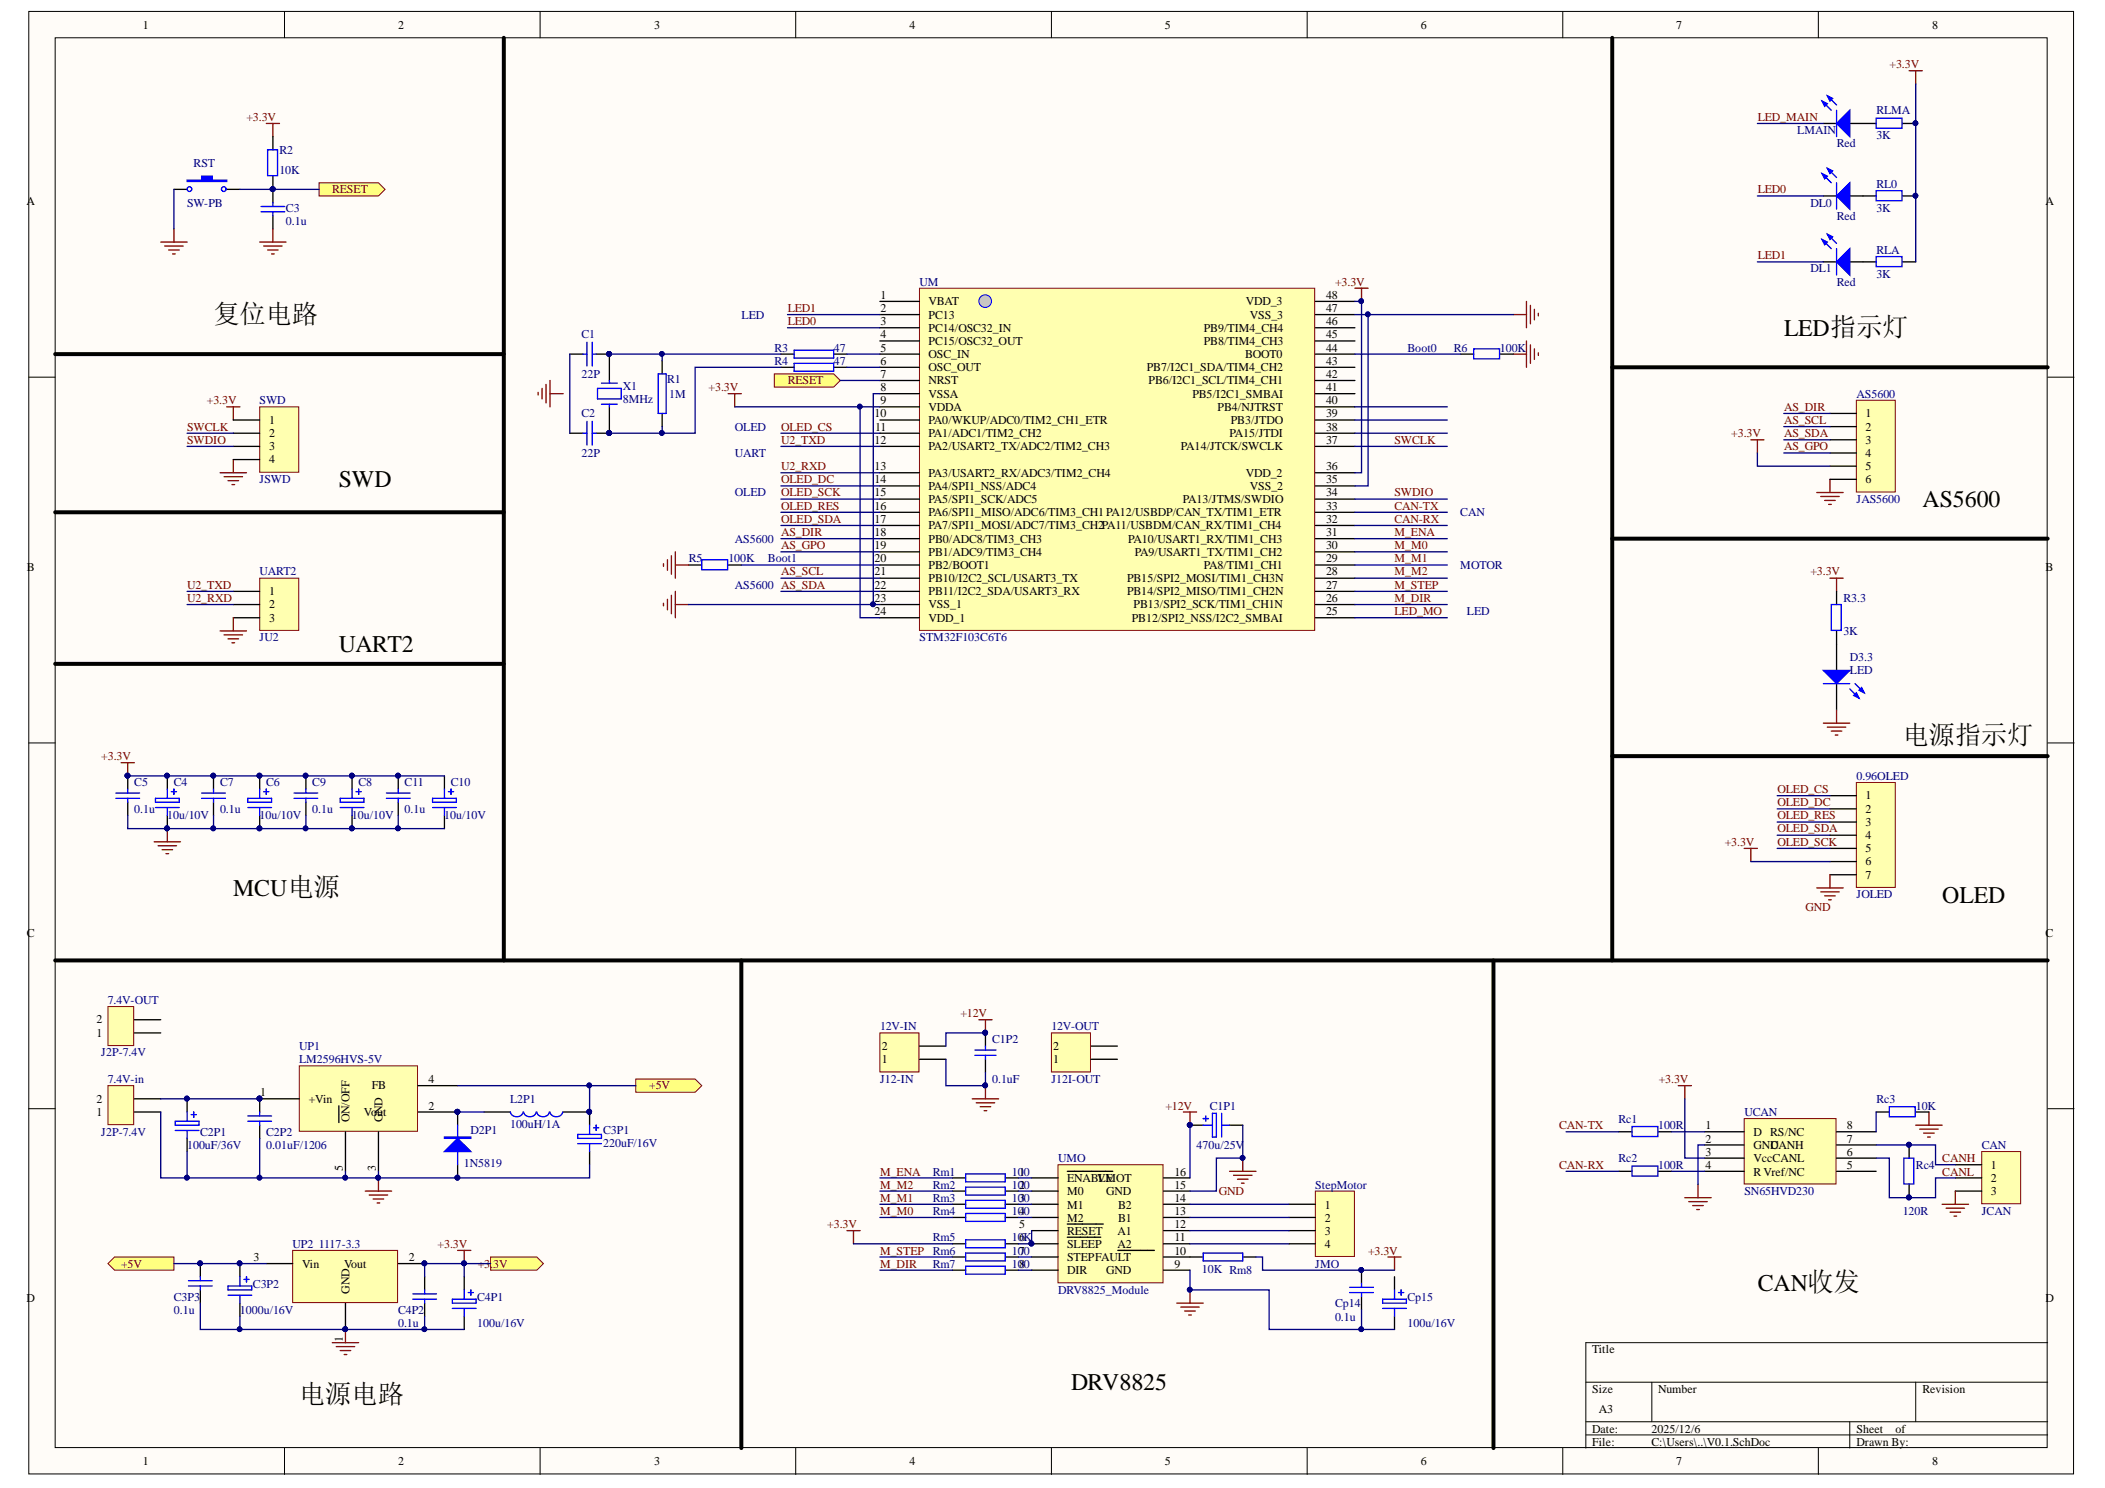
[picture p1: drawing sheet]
# Altium project step_moter.PrjPcb
3 sheets, 135 parts. Net scope: flat (ports and power ports of the same name join across sheets).
Board files: V0.0.PcbDoc, V0.1.PcbDoc, ZJ-20251206.PcbDoc
Sheets:
  Sheet1.SchDoc
  V0.0.SchDoc
  V0.1.SchDoc

## Sheet Sheet1.SchDoc
size A4

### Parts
(Parts that share a designator on the sheet are numbered #1, #2 ... from top to bottom, then left to right.)
*#1  STM32F103C8T6
*#2  DRV8825_Module
Cpm?  470u/16V
JM-Z?  Motor-YL  [HDR1X4]
P?#1  0.96OLED  [HDR1X7]
P?#2  UART-USB  [HDR1X4]
P?#3  CAN  [HDR1X4]
Rm?  10K

### Ports
CRX (in), CRX (out), CTX (in), CTX (out), M0 (out), M1 (out), M2 (out), M_Dir (in), M_Dir (out), M_Ena (in), M_Ena (out), M_Sleep (in), M_Sleep (out), M_Step (in), M_Step (out), MotFault (out), OLED_CS (in), OLED_CS (out), OLED_D0 (in), OLED_D0 (out), OLED_D1 (in), OLED_D1 (out), OLED_DC (in), OLED_DC (out), OLED_RES (in), OLED_RES (out), SW (in), UART_RXD (in), UART_RXD (out), UART_TXD (in), UART_TXD (out), VRx (in), VRy (in)

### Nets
+5V: Rm?.1
+12V: *#2.16(VMOT)
VCC +3.3V: *#2.5(~{RESET}) P?#1.2 P?#3.1
GND: P?#1.1 P?#3.2
Vcc_+3.3V: P?#2.1
Net*#1_2: *#1.2(PC13) ; port SW
Net*#1_10: *#1.10(PA0/WKUP/ADC0/TIM2_CH1_ETR) ; port VRx
Net*#1_11: *#1.11(PA1/ADC1/TIM2_CH2) ; port VRy
Net*#1_12: *#1.12(PA2/USART2_TX/ADC2/TIM2_CH3) P?#2.3 ; port UART_TXD
Net*#1_13: *#1.13(PA3/USART2_RX/ADC3/TIM2_CH4) P?#2.2 ; port UART_RXD
Net*#1_14: *#1.14(PA4/SPI1_NSS/ADC4) P?#1.7 ; port OLED_CS
Net*#1_15: *#1.15(PA5/SPI1_SCK/ADC5) P?#1.3 ; port OLED_D0
Net*#1_17: *#1.17(PA7/SPI1_MOSI/ADC7/TIM3_CH2) P?#1.4 ; port OLED_D1
Net*#1_18: *#1.18(PB0/ADC8/TIM3_CH3) P?#1.6 ; port OLED_DC
Net*#1_19: *#1.19(PB1/ADC9/TIM3_CH4) P?#1.5 ; port OLED_RES
Net*#1_25: *#1.25(PB12/SPI2_NSS/I2C2_SMBAI) *#2.1(~{ENABLE}) ; port M_Ena
Net*#1_26: *#1.26(PB13/SPI2_SCK/TIM1_CH1N) *#2.6(~{SLEEP}) ; port M_Sleep
Net*#1_27: *#1.27(PB14/SPI2_MISO/TIM1_CH2N) *#2.7(STEP) ; port M_Step
Net*#1_28: *#1.28(PB15/SPI2_MOSI/TIM1_CH3N) *#2.8(DIR) ; port M_Dir
Net*#1_29: *#1.29(PA8/TIM1_CH1) *#2.4(M2) ; port M0
Net*#1_30: *#1.30(PA9/USART1_TX/TIM1_CH2) *#2.3(M1) ; port M1
Net*#1_31: *#1.31(PA10/USART1_RX/TIM1_CH3) *#2.2(M0) ; port M2
Net*#1_32: *#1.32(PA11/USBDM/CAN_RX/TIM1_CH4) P?#3.4 ; port CRX
Net*#1_33: *#1.33(PA12/USBDP/CAN_TX/TIM1_ETR) P?#3.3 ; port CTX
Net*#2_11: *#2.11(A2) JM-Z?.4
Net*#2_12: *#2.12(A1) JM-Z?.3
Net*#2_13: *#2.13(B1) JM-Z?.2
Net*#2_14: *#2.14(B2) JM-Z?.1

Not connected (* = marked no-connect by the designer): *#1 1(VBAT) 3(PC14/OSC32_IN) 4(PC15/OSC32_OUT) 5(OSC_IN) 6(OSC_OUT) 7(NRST) 8(VSSA) 9(VDDA) 16(PA6/SPI1_MISO/ADC6/TIM3_CH1) 20(PB2/BOOT1) 21(PB10/I2C2_SCL/USART3_TX) 22(PB11/I2C2_SDA/USART3_RX) 23(VSS_1) 24(VDD_1) 34(PA13/JTMS/SWDIO) 35(VSS_2) 36(VDD_2) 37(PA14/JTCK/SWCLK) 38(PA15/JTDI) 39(PB3/JTDO) 40(PB4/NJTRST) 41(PB5/I2C1_SMBAI) 42(PB6/I2C1_SCL/TIM4_CH1) 43(PB7/I2C1_SDA/TIM4_CH2) 44(BOOT0) 45(PB8/TIM4_CH3) 46(PB9/TIM4_CH4) 47(VSS_3) 48(VDD_3); *#2 9(GND) 10(~{FAULT}) 15(GND); Cpm? 1 2; P?#2 4; Rm? 2

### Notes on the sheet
- Labels drawn without touching a wire or pin: GND

## Sheet V0.0.SchDoc
size A4

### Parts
(Parts that share a designator on the sheet are numbered #1, #2 ... from top to bottom, then left to right.)
C1#1  22P
C2#1  22P
C3#1  0.1u
C4#1  10u/10V
C5#1  0.1u
C6#1  10u/10V
C7#1  0.1u
Cc1  0.1u
Cc2  10u/10V
Cm1  470u/16V
CP1  100uF/36V
CP2  220uF/16V
CP3  0.01uF/1206
Cp4  0.1u
Cp5  1000u/16V
Cp6  0.1u
Cp7  100u/16V
Cp14#1  0.1u
Cp15#1  100u/16V
DP1  1N5819
JL1  0.96LCD  [HDR1X7]
JP1  CON2
JU1  UART-USB  [HDR1X4]
LCAN  Red  [LED-0]
LM  Red  [LED-0]
LMAIN#1  Red  [LED-0]
LP1  100uH/1A
LU  Red  [LED-0]
M1  Motor  [HDR1X4]
P?#4  SWD  [HDR1X4]
R1#1  1M
R2#1  10K
R3#1  47
R4#1  47
R5#1  100K
R6#1  100K
Rc1#1  100
Rc2#1  100
Rc3#1  10K
Rc4#1  120
RLCAN  value 3K  [AXIAL-0.4]  (hidden comment: Res2)
RLM  value 3K  [AXIAL-0.4]  (hidden comment: Res2)
RLU  value 3K  [AXIAL-0.4]  (hidden comment: Res2)
Rm1#1  100
Rm2#1  100
Rm3#1  100
Rm4#1  100
Rm5#1  10K
Rm6#1  100
Rm7#1  100
Rm8#1  10K
RMAIN  value 3K  [AXIAL-0.4]  (hidden comment: Res2)
RST?  SW-PB  [SPST-2]
VC  SN65HVD230
VC1  CAN  [HDR1X2]
VM  DRV8825_Module
VP1  LM2596HVS-5V
VP2  1117-3.3
VS  STM32F103C8T6
X?  8MHz

### Ports
+3.3V, +5V (out), CRX (in), CRX (out), CTX (in), CTX (out), LCD_CS (in), LCD_CS (out), LCD_D0 (in), LCD_D0 (out), LCD_D1 (in), LCD_D1 (out), LCD_DC (in), LCD_DC (out), LCD_RES (in), LCD_RES (out), M0 (out), M1 (out), M2 (out), M_Dir (in), M_Dir (out), M_Ena (in), M_Ena (out), M_Step (in), M_Step (out), RESET, SWCLK (in), SWCLK (out), SWDIO (in), SWDIO (out), U2_RXD (in), U2_RXD (out), U2_TXD (in), U2_TXD (out)

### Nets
+3.3V: C4#1.1 C5#1.1 C6#1.1 C7#1.1 Cc1.1 Cc2.1 CP2.1 Cp4.1 Cp5.1 Cp6.1 Cp7.1 Cp14#1.1 LP1.1 P?#4.1 R2#1.2 RLCAN.1 RLM.1 Rm8#1.1 RMAIN.1 VC.3(Vcc) VP1.4(FB) VP2.2(Vout) VP2.3(Vin) VS.9(VDDA) VS.24(VDD_1) VS.36(VDD_2) VS.48(VDD_3) ; port +3.3V, port +5V  [also labelled TP1]
+12V: Cm1.1 VM.16(VMOT)
GND: C1#1.1 C2#1.1 C3#1.1 C4#1.2 C5#1.2 C6#1.2 C7#1.2 Cc1.2 Cc2.2 Cm1.2 Cp4.2 Cp5.2 Cp6.2 Cp7.2 JL1.1 P?#4.4 R5#1.2 R6#1.1 Rc3#1.2 RST?.1 VC.2(GND) VM.15(GND) VP2.1(GND) VS.8(VSSA) VS.23(VSS_1) VS.35(VSS_2) VS.47(VSS_3)
NetCp14#1_2: Cp14#1.2 Cp15#1.2 VM.9(GND)
VCC: CP1.2 CP2.2 CP3.2 DP1.1(A) JP1.1 RLU.2 VP1.3(GND) VP1.5(~{ON}/OFF)
VCC +3.3V: JL1.2 Rm5#1.1
Net*#1_25: Rm1#1.1 VS.30(PA9/USART1_TX/TIM1_CH2) ; port M_Ena
Net*#1_27: Rm6#1.1 VS.26(PB13/SPI2_SCK/TIM1_CH1N) ; port M_Step
Net*#1_28: Rm7#1.1 VS.25(PB12/SPI2_NSS/I2C2_SMBAI) ; port M_Dir
Net*#1_29: Rm4#1.1 VS.29(PA8/TIM1_CH1) ; port M0
Net*#1_30: Rm3#1.1 VS.28(PB15/SPI2_MOSI/TIM1_CH3N) ; port M1
Net*#1_31: Rm2#1.1 VS.27(PB14/SPI2_MISO/TIM1_CH2N) ; port M2
Net*#1_32: Rc2#1.1 VS.32(PA11/USBDM/CAN_RX/TIM1_CH4) ; port CRX
Net*#1_33: Rc1#1.1 VS.33(PA12/USBDP/CAN_TX/TIM1_ETR) ; port CTX
NetC1#1_2: C1#1.2 R1#1.2 R3#1.2 X?.1
NetC2#1_2: C2#1.2 R1#1.1 R4#1.2 X?.2
NetC3#1_2: C3#1.2 R2#1.1 RST?.2 VS.7(NRST) ; port RESET
NetCP1_1: CP1.1 CP3.1 JP1.2 VP1.1(+Vin)
NetDP1_2: DP1.2(K) LP1.2 VP1.2(Vout)
NetJL1_3: JL1.3 VS.15(PA5/SPI1_SCK/ADC5) ; port LCD_D0
NetJL1_4: JL1.4 VS.17(PA7/SPI1_MOSI/ADC7/TIM3_CH2) ; port LCD_D1
NetJL1_5: JL1.5 VS.2(PC13) ; port LCD_RES
NetJL1_6: JL1.6 VS.3(PC14/OSC32_IN) ; port LCD_DC
NetJL1_7: JL1.7 VS.14(PA4/SPI1_NSS/ADC4) ; port LCD_CS
NetJU1_2: JU1.2 VS.13(PA3/USART2_RX/ADC3/TIM2_CH4) ; port U2_RXD
NetJU1_3: JU1.3 VS.12(PA2/USART2_TX/ADC2/TIM2_CH3) ; port U2_TXD
NetLCAN_1: LCAN.1(A) RLCAN.2
NetLCAN_2: LCAN.2(K) VS.42(PB6/I2C1_SCL/TIM4_CH1)
NetLM_1: LM.1(A) RLM.2
NetLM_2: LM.2(K) VS.31(PA10/USART1_RX/TIM1_CH3)
NetLMAIN#1_1: LMAIN#1.1(A) RMAIN.2
NetLMAIN#1_2: LMAIN#1.2(K) VS.43(PB7/I2C1_SDA/TIM4_CH2)
NetLU_1: LU.1(A) RLU.1
NetLU_2: LU.2(K) VS.11(PA1/ADC1/TIM2_CH2)
NetM1_1: M1.1 VM.14(B2)
NetM1_2: M1.2 VM.13(B1)
NetM1_3: M1.3 VM.12(A1)
NetM1_4: M1.4 VM.11(A2)
NetP?#4_2: P?#4.2 VS.34(PA13/JTMS/SWDIO) ; port SWDIO
NetP?#4_3: P?#4.3 VS.37(PA14/JTCK/SWCLK) ; port SWCLK
NetR3#1_1: R3#1.1 VS.5(OSC_IN)
NetR4#1_1: R4#1.1 VS.6(OSC_OUT)
NetR5#1_1: R5#1.1 VS.20(PB2/BOOT1)
NetR6#1_2: R6#1.2 VS.44(BOOT0)
NetRc1#1_2: Rc1#1.2 VC.1(D)
NetRc2#1_2: Rc2#1.2 VC.4(R)
NetRc3#1_1: Rc3#1.1 VC.8(RS/NC)
NetRc4#1_1: Rc4#1.1 VC.7(CANH) VC1.1
NetRc4#1_2: Rc4#1.2 VC.6(CANL) VC1.2
NetRm1#1_2: Rm1#1.2 VM.1(~{ENABLE})
NetRm2#1_2: Rm2#1.2 VM.2(M0)
NetRm3#1_2: Rm3#1.2 VM.3(M1)
NetRm4#1_2: Rm4#1.2 VM.4(M2)
NetRm5#1_2: Rm5#1.2 VM.5(~{RESET}) VM.6(~{SLEEP})
NetRm6#1_2: Rm6#1.2 VM.7(STEP)
NetRm7#1_2: Rm7#1.2 VM.8(DIR)
NetRm8#1_2: Rm8#1.2 VM.10(~{FAULT})

Not connected (* = marked no-connect by the designer): Cp15#1 1; JU1 1 4; VC 5(Vref/NC); VS 1(VBAT) 4(PC15/OSC32_OUT) 10(PA0/WKUP/ADC0/TIM2_CH1_ETR) 16(PA6/SPI1_MISO/ADC6/TIM3_CH1) 18(PB0/ADC8/TIM3_CH3) 19(PB1/ADC9/TIM3_CH4) 21(PB10/I2C2_SCL/USART3_TX) 22(PB11/I2C2_SDA/USART3_RX) 38(PA15/JTDI) 39(PB3/JTDO) 40(PB4/NJTRST) 41(PB5/I2C1_SMBAI) 45(PB8/TIM4_CH3) 46(PB9/TIM4_CH4)

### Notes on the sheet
- (near R5#1) Boot1
- 11.4V
- Labels drawn without touching a wire or pin: GND, Vcc_+3.3V

## Sheet V0.1.SchDoc
size A3

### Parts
(Parts that share a designator on the sheet are numbered #1, #2 ... from top to bottom, then left to right.)
0.96OLED  JOLED  [HDR1X7]
7.4V-in  J2P-7.4V
7.4V-OUT  J2P-7.4V
12V-IN  J12-IN  [HDR1X2]
12V-OUT  J12I-OUT  [HDR1X2]
AS5600  JAS5600  [HDR1X6]
C1#2  22P
C1P1  470u/25V
C1P2  value 0.1uF  [C1206]  (hidden comment: Cap Semi)
C2#2  22P
C2P1  100uF/36V
C2P2  0.01uF/1206
C3#2  0.1u
C3P1  220uF/16V
C3P2  1000u/16V
C3P3  0.1u
C4#2  10u/10V
C4P1  100u/16V
C4P2  0.1u
C5#2  0.1u
C6#2  10u/10V
C7#2  0.1u
C8  10u/10V
C9  0.1u
C10  10u/10V
C11  0.1u
CAN  JCAN  [HDR1X3]
Cp14#2  0.1u
Cp15#2  100u/16V
D2P1  1N5819
D3.3  LED  [3.2X1.6X1.1]
DL0  Red  [LED-0]
DL1  Red  [LED-0]
L2P1  100uH/1A
LMAIN#2  Red  [LED-0]
R1#2  1M
R2#2  10K  [AXIAL-0.4]
R3#2  47
R3.3  value 3K  [AXIAL-0.4]  (hidden comment: Res2)
R4#2  47
R5#2  value 100K  [AXIAL-0.4]  (hidden comment: Res2)
R6#2  value 100K  [AXIAL-0.4]  (hidden comment: Res2)
Rc1#2  value 100R  [AXIAL-0.4]  (hidden comment: Res2)
Rc2#2  value 100R  [AXIAL-0.4]  (hidden comment: Res2)
Rc3#2  value 10K  [AXIAL-0.4]  (hidden comment: Res2)
Rc4#2  value 120R  [AXIAL-0.4]  (hidden comment: Res2)
RL0  value 3K  [AXIAL-0.4]  (hidden comment: Res2)
RLA  value 3K  [AXIAL-0.4]  (hidden comment: Res2)
RLMA  value 3K  [AXIAL-0.4]  (hidden comment: Res2)
Rm1#2  100
Rm2#2  100
Rm3#2  100
Rm4#2  100
Rm5#2  10K
Rm6#2  100
Rm7#2  100
Rm8#2  10K
RST  SW-PB  [SPST-2]
StepMotor  JMO  [HDR1X4]
SWD  JSWD  [HDR1X4]
UART2  JU2  [HDR1X3]
UCAN  SN65HVD230
UM  STM32F103C6T6
UMO  DRV8825_Module
UP1  LM2596HVS-5V
UP2  1117-3.3
X1  8MHz

### Ports
+3.3V, +5V (out), RESET (in), RESET (out)

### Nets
+3.3V: 0.96OLED.6 AS5600.5 C3P1.1 C3P2.1 C3P3.1 C4#2.1 C4P1.1 C4P2.1 C5#2.2 C6#2.1 C7#2.1 C8.1 C9.1 C10.1 C11.1 Cp14#2.1 L2P1.1 R2#2.2 R3.3.2 RL0.1 RLA.1 RLMA.1 Rm5#2.1 Rm8#2.1 SWD.1 UCAN.3(Vcc) UM.9(VDDA) UM.24(VDD_1) UM.36(VDD_2) UM.48(VDD_3) UP1.4(FB) UP2.2(Vout) UP2.3(Vin) ; port +3.3V, port +5V
+12V: 12V-IN.2 C1P1.1 C1P2.2 UMO.16(VMOT)
GND: 0.96OLED.7 12V-IN.1 AS5600.6 C1P1.2 C1P2.1 C3#2.1 C3P2.2 C3P3.2 C4#2.2 C4P1.2 C4P2.2 C5#2.1 C6#2.2 C7#2.2 C8.2 C9.2 C10.2 C11.2 CAN.3 D3.3.2(K) R5#2.1 R6#2.2 Rc3#2.1 SWD.4 UART2.3 UCAN.2(GND) UM.8(VSSA) UM.23(VSS_1) UM.35(VSS_2) UM.47(VSS_3) UMO.15(GND) UP2.1(GND)
NetCp14#1_2: Cp14#2.2 Cp15#2.2 RST.1 UMO.9(GND)
VCC: 7.4V-in.1 C2P1.2 C2P2.2 C3P1.2 D2P1.1(A) UP1.3(GND) UP1.5(~{ON}/OFF)
AS_DIR: AS5600.1 UM.18(PB0/ADC8/TIM3_CH3)
AS_GPO: AS5600.4 UM.19(PB1/ADC9/TIM3_CH4)
AS_SCL: AS5600.2 UM.21(PB10/I2C2_SCL/USART3_TX)
AS_SDA: AS5600.3 UM.22(PB11/I2C2_SDA/USART3_RX)
CAN-RX: UM.32(PA11/USBDM/CAN_RX/TIM1_CH4)
CAN-TX: UM.33(PA12/USBDP/CAN_TX/TIM1_ETR)
CANH: CAN.1 Rc4#2.2 UCAN.7(CANH)
CANL: CAN.2 Rc4#2.1 UCAN.6(CANL)
LED0: DL0.2(K) UM.3(PC14/OSC32_IN)
LED1: DL1.2(K) UM.2(PC13)
LED_MAIN: LMAIN#2.2(K)
LED_MO: UM.25(PB12/SPI2_NSS/I2C2_SMBAI)
M_DIR: Rm7#2.1 UM.26(PB13/SPI2_SCK/TIM1_CH1N)
M_ENA: Rm1#2.1 UM.31(PA10/USART1_RX/TIM1_CH3)
M_M0: Rm4#2.1 UM.30(PA9/USART1_TX/TIM1_CH2)
M_M1: Rm3#2.1 UM.29(PA8/TIM1_CH1)
M_M2: Rm2#2.1 UM.28(PB15/SPI2_MOSI/TIM1_CH3N)
M_STEP: Rm6#2.1 UM.27(PB14/SPI2_MISO/TIM1_CH2N)
OLED_CS: 0.96OLED.1 UM.11(PA1/ADC1/TIM2_CH2)
OLED_DC: 0.96OLED.2 UM.14(PA4/SPI1_NSS/ADC4)
OLED_RES: 0.96OLED.3 UM.16(PA6/SPI1_MISO/ADC6/TIM3_CH1)
OLED_SCK: 0.96OLED.5 UM.15(PA5/SPI1_SCK/ADC5)
OLED_SDA: 0.96OLED.4 UM.17(PA7/SPI1_MOSI/ADC7/TIM3_CH2)
SWCLK: SWD.2 UM.37(PA14/JTCK/SWCLK)
SWDIO: SWD.3 UM.34(PA13/JTMS/SWDIO)
U2_RXD: UART2.2 UM.13(PA3/USART2_RX/ADC3/TIM2_CH4)
U2_TXD: UART2.1 UM.12(PA2/USART2_TX/ADC2/TIM2_CH3)
Net7.4V-in_2: 7.4V-in.2 C2P1.1 C2P2.1 UP1.1(+Vin)
NetC1#2_1: C1#2.1 R1#2.1 R3#2.2 X1.2
NetC1#2_2: C1#2.2 C2#2.2
NetC2#2_1: C2#2.1 R1#2.2 R4#2.2 X1.1
NetC3#1_2: C3#2.2 R2#2.1 RST.2 UM.7(NRST) ; port RESET
NetD2P1_2: D2P1.2(K) L2P1.2 UP1.2(Vout)
NetD3.3_1: D3.3.1(A) R3.3.1
NetDL0_1: DL0.1(A) RL0.2
NetDL1_1: DL1.1(A) RLA.2
NetLMAIN#2_1: LMAIN#2.1(A) RLMA.2
NetR3#2_1: R3#2.1 UM.5(OSC_IN)
NetR4#2_1: R4#2.1 UM.6(OSC_OUT)
NetR5#2_2: R5#2.2 UM.20(PB2/BOOT1)
NetR6#2_1: R6#2.1 UM.44(BOOT0)
NetRc1#2_1: Rc1#2.1 UCAN.1(D)
NetRc2#2_1: Rc2#2.1 UCAN.4(R)
NetRc3#2_2: Rc3#2.2 UCAN.8(RS/NC)
NetRm1#2_2: Rm1#2.2 UMO.1(~{ENABLE})
NetRm2#2_2: Rm2#2.2 UMO.2(M0)
NetRm3#2_2: Rm3#2.2 UMO.3(M1)
NetRm4#2_2: Rm4#2.2 UMO.4(M2)
NetRm5#2_2: Rm5#2.2 UMO.5(~{RESET}) UMO.6(~{SLEEP})
NetRm6#2_2: Rm6#2.2 UMO.7(STEP)
NetRm7#2_2: Rm7#2.2 UMO.8(DIR)
NetRm8#2_2: Rm8#2.2 UMO.10(~{FAULT})
NetStepMotor_1: StepMotor.1 UMO.14(B2)
NetStepMotor_2: StepMotor.2 UMO.13(B1)
NetStepMotor_3: StepMotor.3 UMO.12(A1)
NetStepMotor_4: StepMotor.4 UMO.11(A2)

Not connected (* = marked no-connect by the designer): 7.4V-OUT 1 2; 12V-OUT 1 2; Cp15#2 1; Rc1#2 2; Rc2#2 2; UCAN 5(Vref/NC); UM 1(VBAT) 4(PC15/OSC32_OUT) 10(PA0/WKUP/ADC0/TIM2_CH1_ETR) 38(PA15/JTDI) 39(PB3/JTDO) 40(PB4/NJTRST) 41(PB5/I2C1_SMBAI) 42(PB6/I2C1_SCL/TIM4_CH1) 43(PB7/I2C1_SDA/TIM4_CH2) 45(PB8/TIM4_CH3) 46(PB9/TIM4_CH4)

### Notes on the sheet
- LED
- 复位电路
- (near R6#2) Boot0
- LED指示灯
- OLED
- SWD
- UART
- AS5600
- (near R5#2) AS5600
- (near R5#2) Boot1
- CAN
- MOTOR
- UART2
- 电源指示灯
- MCU电源
- CAN收发
- 电源电路
- DRV8825
- Labels drawn without touching a wire or pin: CAN-RX, CAN-TX, GND

## Nets that join several sheets
+3.3V: V0.0 (27 pins), V0.1 (33 pins)
+12V: Sheet1 (*#2.16), V0.0 (Cm1.1 VM.16), V0.1 (12V-IN.2 C1P1.1 C1P2.2 UMO.16)
GND: V0.0 (27 pins), V0.1 (32 pins)
NetCp14#1_2: V0.0 (Cp14#1.2 Cp15#1.2 VM.9), V0.1 (Cp14#2.2 Cp15#2.2 RST.1 UMO.9)
VCC: V0.0 (8 pins), V0.1 (7 pins)
VCC +3.3V: Sheet1 (*#2.5 P?#1.2 P?#3.1), V0.0 (JL1.2 Rm5#1.1)
Net*#1_25: Sheet1 (*#1.25 *#2.1), V0.0 (Rm1#1.1 VS.30)
Net*#1_27: Sheet1 (*#1.27 *#2.7), V0.0 (Rm6#1.1 VS.26)
Net*#1_28: Sheet1 (*#1.28 *#2.8), V0.0 (Rm7#1.1 VS.25)
Net*#1_29: Sheet1 (*#1.29 *#2.4), V0.0 (Rm4#1.1 VS.29)
Net*#1_30: Sheet1 (*#1.30 *#2.3), V0.0 (Rm3#1.1 VS.28)
Net*#1_31: Sheet1 (*#1.31 *#2.2), V0.0 (Rm2#1.1 VS.27)
Net*#1_32: Sheet1 (*#1.32 P?#3.4), V0.0 (Rc2#1.1 VS.32)
Net*#1_33: Sheet1 (*#1.33 P?#3.3), V0.0 (Rc1#1.1 VS.33)
NetC3#1_2: V0.0 (C3#1.2 R2#1.1 RST?.2 VS.7), V0.1 (C3#2.2 R2#2.1 RST.2 UM.7)
